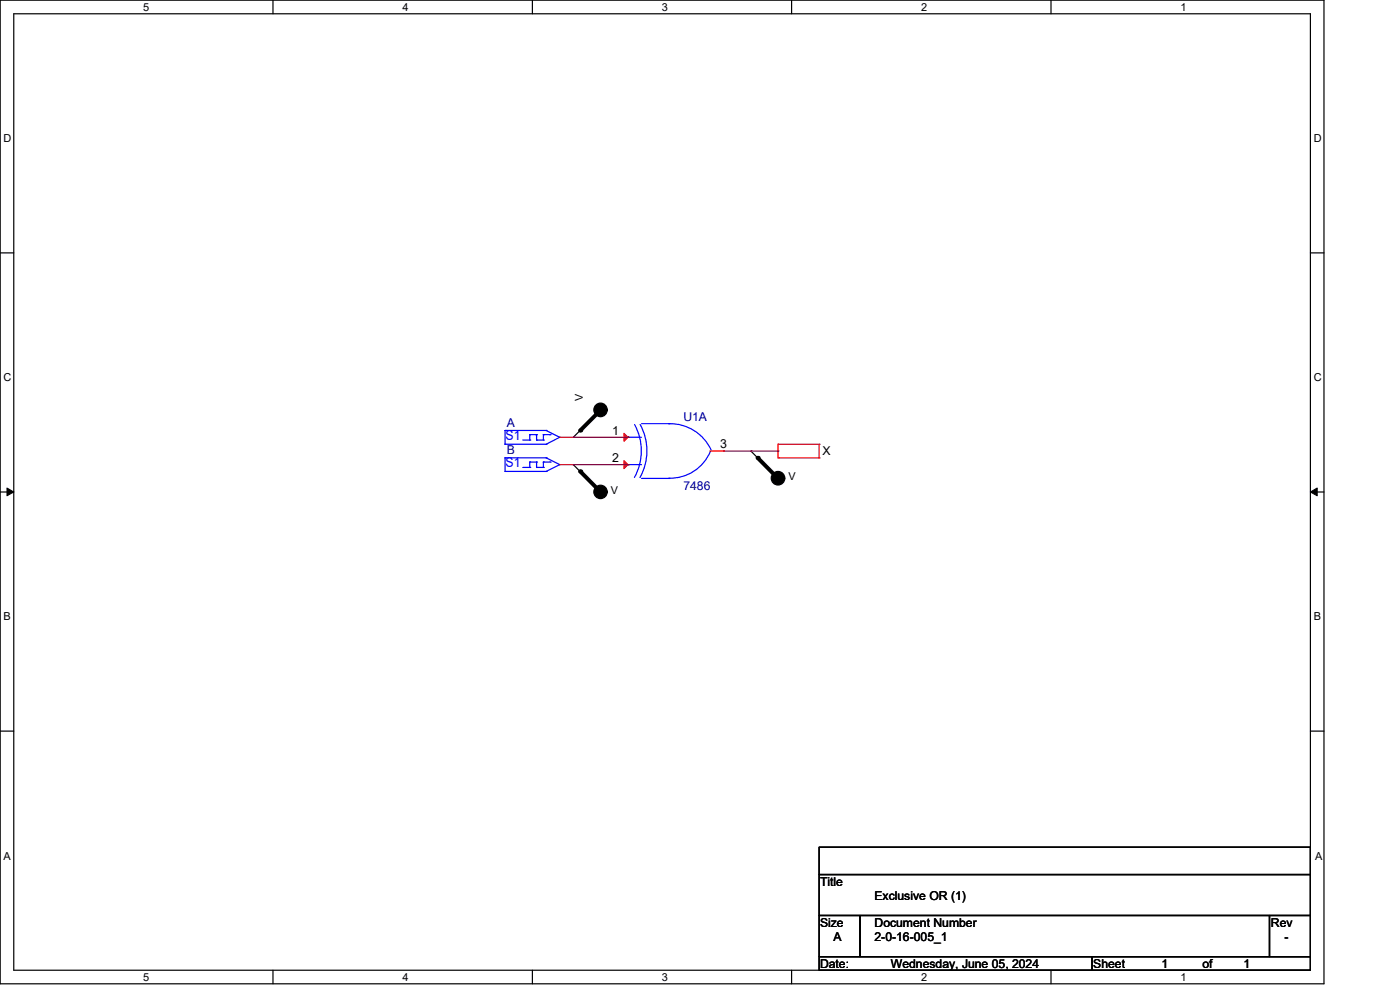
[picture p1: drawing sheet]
<svg xmlns="http://www.w3.org/2000/svg" width="297mm" height="210mm" viewBox="0 0 297 210" stroke-linecap="round" stroke-linejoin="round" font-family="sans-serif">
<g fill="none" stroke="#000" stroke-width=".25">
<path d="M0 0h280.6v208.4h-280.6zM2.9 2.9h274.8v202.6h-274.8zM57.8 0v2.9M112.8 0v2.9M167.8 0v2.9M222.7 0v2.9M0 53.6h2.9M277.7 53.6h2.9M121.5 92.6h.1M121.5 98.4h.1M121.5 98.4l5.8 5.8M127.3 86.9l-5.8 5.7"/>
<path d="M159.1 95.5h.1M159.1 95.5l5.8 5.8M0 104.2h2.9M277.7 104.2h2.9M0 154.9h2.9M277.7 154.9h2.9M173.6 179.4h104.1v5.8h-104.1zM173.6 185.2h104.1v8.7h-104.1zM173.6 193.9h8.7v8.7h-8.7zM182.3 193.9h86.7v8.7h-86.7zM269 193.9h8.7v8.7h-8.7zM57.8 205.5v2.9"/>
<path d="M112.8 205.5v2.9M167.8 205.5v2.9M173.6 202.6h57.8v2.9h-57.8zM222.7 205.5v2.9M231.4 202.6h46.3v2.9h-46.3z"/>
</g>
<path d="M1.5 103.4l1.4 .8-1.4 .8zM277.7 104.2l1.4-.8v1.6z" fill="#000" stroke="#000" stroke-width=".21"/>
<g fill="none" stroke="#f00" stroke-width=".25">
<path d="M118.6 98.4h2.9M118.6 92.6h2.9M121.5 98.4h.1M121.5 92.6h.1M133.1 92.6h.1M133.1 98.4h.1M150.4 95.5h2.9M153.3 95.5h.1M164.9 97h.1M164.9 94.1h.1M164.9 94.1h8.7M164.9 97h8.7"/>
<path d="M164.9 94.1v2.9M173.6 94.1h.1M173.6 97h.1M173.6 94.1v2.9"/>
</g>
<g fill="#000" stroke="#000" stroke-width=".25">
<circle cx="127.3" cy="86.8" r="1.43"/>
<circle cx="127.3" cy="104.2" r="1.42"/>
<circle cx="164.9" cy="101.3" r="1.44"/>
</g>
<path d="M123 99.9l4.3 4.3M127.3 86.9l-4.3 4.3M160.6 97l4.3 4.3" fill="none" stroke="#000" stroke-width=".85"/>
<g fill="#000">
<circle cx="123" cy="99.9" r=".42"/>
<circle cx="123" cy="91.2" r=".42"/>
<circle cx="160.6" cy="97" r=".42"/>
</g>
<g fill="none" stroke="#00f" stroke-width=".25">
<path d="M107 97h.1M107 99.9h.1M107 91.2h.1M107 94.1h.1M107 99.9h8.7M107 97h8.7M107 91.2v2.9M107 97v2.9M107 94.1h8.7M107 91.2h8.7M110.8 99h1.5M110.8 93.2h1.5"/>
<path d="M112.3 97.9h.1M112.3 99h.1M112.3 92.1h.1M112.3 93.2h.1M112.3 92.1v1.1M112.3 97.9v1.1M112.3 97.9h1.4M112.3 92.1h1.4M113.7 97.9h.1M113.7 99h.1M113.7 92.1h.1M113.7 93.2h.1"/>
<path d="M113.7 99h1.4M113.7 92.1v1.1M113.7 97.9v1.1M113.7 93.2h1.4M115.1 99h.1M115.1 97.9h.1M115.1 93.2h.1M115.1 92.1h.1M115.1 97.9h1.5M115.1 92.1v1.1M115.1 97.9v1.1M115.1 92.1h1.5"/>
<path d="M115.7 99.9h.1M115.7 97h.1M115.7 94.1h.1M115.7 91.2h.1M115.7 97l2.9 1.4M115.7 91.2l2.9 1.4M116.6 97.9h.1M116.6 92.1h.1M118.6 98.4h.1M118.6 92.6h.1M118.6 98.4l-2.9 1.5M118.6 92.6l-2.9 1.5"/>
<path d="M133.1 92.6h.1M133.1 98.4h.1M133.1 92.6h2.9M133.1 98.4h2.9M134.5 89.9a11.6 11.6 0 0 1-.1 11.2M135.7 89.9a11.6 11.6 0 0 1-.1 11.2M136 89.7h5.7M141.7 89.7h.1M141.7 89.7a9.5 9.5 0 0 1 9 5.7M150.6 95.6a9.2 9.2 0 0 1-8.9 5.7M136 101.3h5.7M141.7 101.3h.1"/>
</g>
<g fill="#f00" stroke="#f00" stroke-width=".25">
<path d="M132.2 91.8l.9 .8-.9 .9z"/>
<path d="M132.2 97.6l.9 .8-.9 .9z"/>
</g>
<path d="M121.5 92.6h11.6M121.5 98.4h11.6M133.1 92.6h.1M133.1 98.4h.1M153.3 95.5h11.6M164.9 95.5h.1" fill="none" stroke="#800040" stroke-width=".25"/>
<g font-size="2.9" fill="#00f">
<text x="107.1" y="93.3">S1</text>
<text x="107.1" y="99">S1</text>
</g>
<g font-size="2.6" fill="#000080">
<text x="144.8" y="89.2">U1A</text>
<text x="107.4" y="90.4">A</text>
<text x="107.4" y="96.2">B</text>
<text x="144.8" y="103.7">7486</text>
</g>
<g font-size="2.6">
<text x="129.7" y="92">1</text>
<text x="152.6" y="95">3</text>
<text x="129.7" y="97.8">2</text>
<text x="174.3" y="96.5">X</text>
<text x="173.8" y="187.7">Title</text>
<text x="185.3" y="190.6">Exclusive OR (1)</text>
<text x="173.8" y="196.3">Size</text>
<text x="185.3" y="196.3">Document Number</text>
<text x="269.3" y="196.3">Rev</text>
<text x="176.7" y="199.3">A</text>
<text x="185.3" y="199.3">2-0-16-005_1</text>
<text x="272.2" y="199.3">-</text>
<text x="173.8" y="205.1">Date:</text>
<text x="188.8" y="205.1">Wednesday, June 05, 2024</text>
<text x="231.7" y="205.1">Sheet</text>
<text x="246.2" y="205.1">1</text>
<text x="254.8" y="205.1">of</text>
<text x="263.5" y="205.1">1</text>
</g>
<g font-size="2.3">
<text x="30.4" y="2.2">5</text>
<text x="85.3" y="2.2">4</text>
<text x="140.3" y="2.2">3</text>
<text x="195.2" y="2.2">2</text>
<text x="250.2" y="2.2">1</text>
<text x=".8" y="30.1">D</text>
<text x="278.4" y="30.1">D</text>
<text x=".8" y="80.8">C</text>
<text x="278.4" y="80.8">C</text>
<text x="123.5" y="84.9" transform="rotate(-90 123.5 84.9)">V</text>
<text x="167.1" y="101.7">V</text>
<text x="129.5" y="104.6">V</text>
<text x=".8" y="131.4">B</text>
<text x="278.4" y="131.4">B</text>
<text x=".8" y="182.2">A</text>
<text x="278.7" y="182.2">A</text>
<text x="30.4" y="207.7">5</text>
<text x="85.3" y="207.7">4</text>
<text x="140.3" y="207.7">3</text>
<text x="195.2" y="207.7">2</text>
<text x="250.2" y="207.7">1</text>
</g>
</svg>
